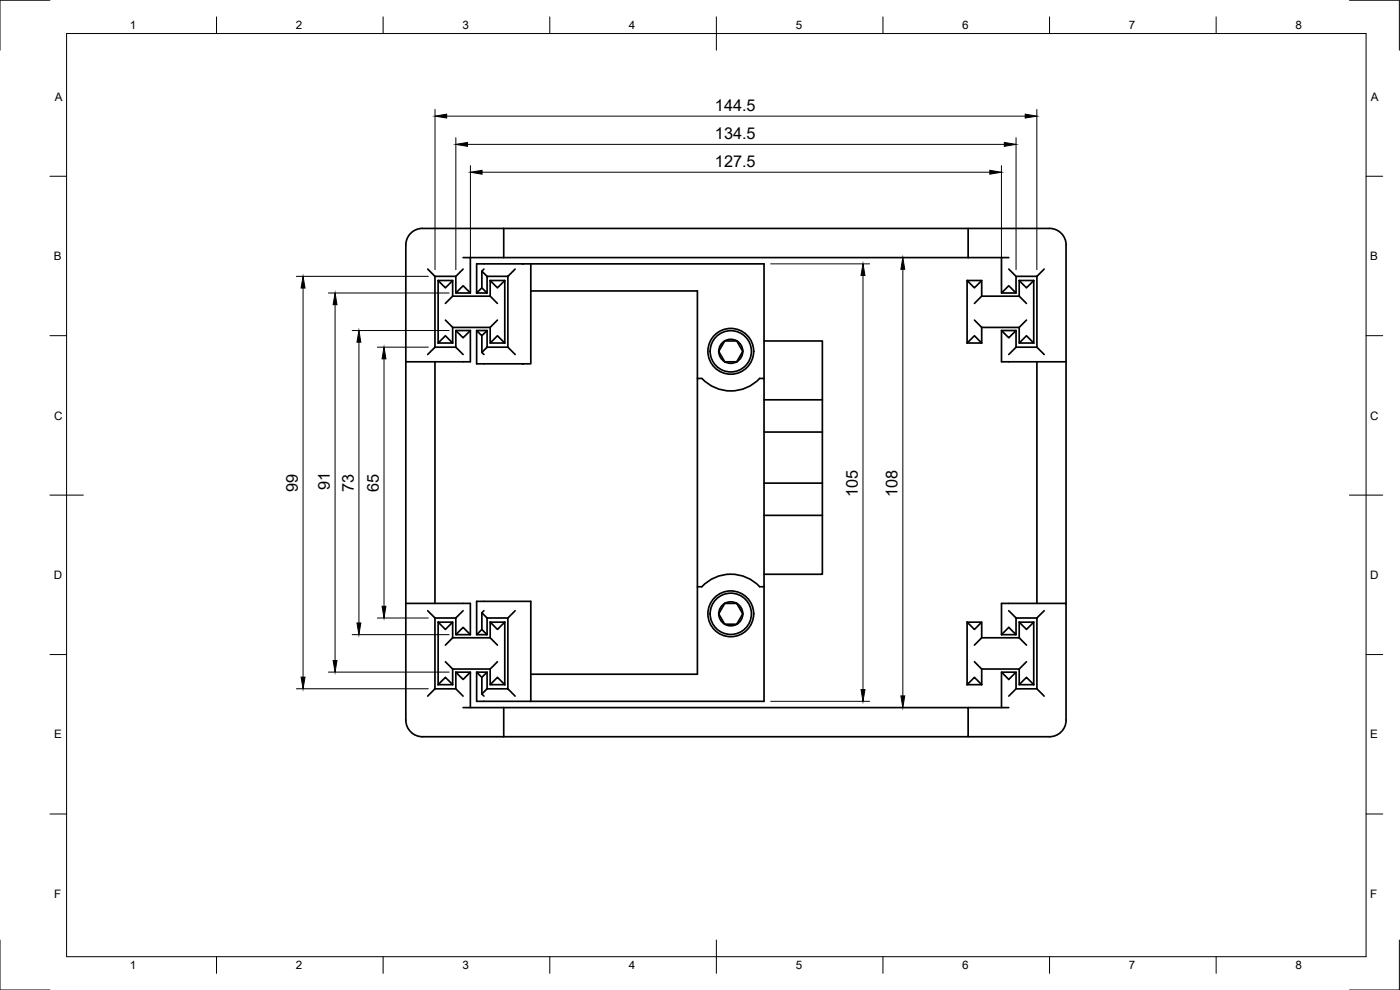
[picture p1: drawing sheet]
<svg xmlns="http://www.w3.org/2000/svg" width="420mm" height="297mm" viewBox="0 0 420 297" stroke-linecap="round" stroke-linejoin="round" font-family="sans-serif">
<!-- layer: Visible -->
<g fill="none" stroke="#000" stroke-width=".51">
<path d="M126.8 68.5h163.8M126.8 68.5a5 5 0 0 0-5 5v35h19.4v-9.3h-4.4v5h-6.3M139 77.3h163.7M141.2 77.3v10.6h-4.4v-5h-6.3M143 79.2h16.3v30h-16.3v-10h3.2v5h6.2v-21.3h-6.2v5h-3.2zM151.2 68.5v8.8M159.3 79.2h70v34.3M300.6 77.3v10.6h4.3v-5h6.3M314.9 68.5h-24.3v8.8M314.9 68.5a5 5 0 0 1 5 5v35h-19.3v-9.3h4.3v5h6.3v-21.3M128.4 80.7l2.1 2.2M130.5 82.9v21.3"/>
<path d="M131.5 84.2l2.2 2.2 2.1-2.2M131.5 84.2h4.3v4.7M131.5 84.2v18.7M133.7 96l2.1 2.2M135.8 88.9l-2.1 2.1M135.8 98.2h11.3M135.8 88.9h11.3M135.8 98.2v4.7M136.8 87.9l1.7-1.6a.49 .49 0 0 1 .4-.5 .49 .49 0 0 1 .5 .4l1.8 1.7M136.8 99.2l1.7 1.6a.49 .49 0 0 0 .4 .5 .49 .49 0 0 0 .5-.3l1.8-1.8M139 80.7l-2.2 2.2M143 99.2l1.1 1.1a.58 .58 0 0 0 .7 .3 .58 .58 0 0 0 .4-.5l1-.9"/>
<path d="M144.6 86.4l1.6 1.5M144.6 81.4l1.6 1.5M145.2 80.7l-.6 .7v5l-1.6 1.5M147.1 84.2l2.2 2.2 2.2-2.2M147.1 88.9l2.2 2.1M147.1 98.2v4.7h4.4M147.1 84.2h4.4M147.1 84.2v4.7M149.3 96l-2.2 2.2M151.5 84.2v18.7M154.6 80.7l-2.2 2.2M159.3 87.3h50v26.2"/>
<path d="M290.2 84.2l2.2 2.2 2.2-2.2M290.2 84.2h4.4v4.7M290.2 84.2v18.7M292.4 96l2.2 2.2M294.6 88.9l-2.2 2.1M294.6 98.2v4.7M294.6 98.2h11.3M294.6 88.9h11.3M300.6 99.2l1.6 1.6a.48 .48 0 0 0 .4 .5 .48 .48 0 0 0 .5-.3l1.8-1.8M300.6 87.9l1.6-1.6a.48 .48 0 0 1 .4-.5 .48 .48 0 0 1 .5 .4l1.8 1.7M302.7 80.7l2.2 2.2M305.9 84.2l2.2 2.2 2.1-2.2"/>
<path d="M305.9 88.9l2.2 2.1M305.9 98.2v4.7h4.3M305.9 84.2v4.7M305.9 84.2h4.3M308.1 96l-2.2 2.2M310.2 84.2v18.7M313.4 80.7l-2.2 2.2M121.8 108.5v107.5a5 5 0 0 0 5 5.1h24.4M130.5 104.2l-2.1 2.2M130.5 108.5v72.5M131.5 102.9l2.2-2.2 2.1 2.2M131.5 102.9h4.3"/>
<path d="M136.8 104.2l2.2 2.2M144.6 100.7v5l.6 .7M146.2 104.2l-1.6 1.5M147.1 102.9l2.2-2.2 2.2 2.2M152.4 104.2l2.2 2.2M215.7 105.4l1.8 3.1M215.7 105.4l1.2-2.1a1.18 1.18 0 0 1 1.7-1h1.3a1.18 1.18 0 0 1 1.7 .9l1.3 2.2M215.7 105.4l.5 1.8 1.3 1.3M215.7 105.4a3.6 3.6 0 0 1 3.6-3.6 3.6 3.6 0 0 1 3.6 3.6M217.5 108.5h3.6M221.1 108.5l-1.8 .5-1.8-.5M222.9 105.4l-1.8 3.1"/>
<path d="M222.9 105.4l-.5 1.8-1.3 1.3M228 113.5h1.3v62.6h-1.3M228 113.5a11.9 11.9 0 0 1-17.3 0h-1.4v88.8h-50M229.3 102.3h17.5v17.7h-17.5M246.8 120v9.6M290.2 102.9l2.2-2.2 2.2 2.2M290.2 102.9h4.4M304.9 104.2l-2.2 2.2M305.9 102.9l2.2-2.2 2.1 2.2M311.2 104.2l2.2 2.2M311.2 108.5v72.5M319.9 108.5v72.5"/>
<path d="M229.3 129.6h17.5M246.8 129.6v15.4M229.3 145h17.5M229.3 154.6h17.5M246.8 154.6v17.7h-17.5M246.8 145v9.6M228 176a11.9 11.9 0 0 0-17.3 0l-1.4 .1M229.3 176.1v34.3h-86.3v-8.7h3.2v5h6.2v-21.3h-6.2v5h-3.2v-10h16.3v30M121.8 181h19.4v9.4h-4.4v-5h-6.3v21.3M128.4 183.2l2.1 2.2M131.5 186.7l2.2 2.2 2.1-2.2M131.5 186.7h4.3v4.7"/>
<path d="M131.5 186.7v18.7M133.7 198.6l2.1 2.1M135.8 191.4l-2.1 2.2M135.8 191.4h11.3M136.8 190.4l1.7-1.6a.49 .49 0 0 1 .4-.5 .49 .49 0 0 1 .5 .3l1.8 1.8M139 183.2l-2.2 2.2M144.6 188.9l1.6 1.5M144.6 183.9l1.6 1.5M144.6 188.9l-1.6 1.5M144.6 183.9v5M145.2 183.2l-.6 .7M147.1 186.7l2.2 2.2 2.2-2.2"/>
<path d="M147.1 191.4l2.2 2.2M147.1 186.7h4.4M147.1 186.7v4.7M149.3 198.6l-2.2 2.1M151.5 186.7v18.7M154.6 183.2l-2.2 2.2M215.7 184.2l1.8 3.1M215.7 184.2l.5 1.8 1.3 1.3M217.5 187.3h3.6M221.1 181h-2.4a1.21 1.21 0 0 0-1.7 1l-1.3 2.2M221.1 181l1.8 3.2M221.1 181a3.6 3.6 0 0 0-5.4 3.2"/>
<path d="M221.1 181l1.3 1.4 .5 1.8M221.1 187.3l-1.8 .5-1.8-.5M222.9 184.2l-1.8 3.1M222.9 184.2l-.5 1.8-1.3 1.3M290.2 186.7l2.2 2.2 2.2-2.2M290.2 186.7h4.4v4.7M290.2 186.7v18.7M292.4 198.6l2.2 2.1M294.6 191.4l-2.2 2.2M294.6 191.4h11.3M300.6 190.4l1.6-1.6a.48 .48 0 0 1 .4-.5 .48 .48 0 0 1 .5 .3l1.8 1.8M302.7 183.2l2.2 2.2"/>
<path d="M305.9 186.7l2.2 2.2 2.1-2.2M305.9 191.4l2.2 2.2M305.9 186.7v4.7M305.9 186.7h4.3M308.1 198.6l-2.2 2.1M310.2 186.7v18.7M311.2 185.4h-6.3v5h-4.3v-9.4h19.3v35.1a5 5 0 0 1-5 5h-24.3M311.2 185.4v21.3M313.4 183.2l-2.2 2.2M130.5 206.7l-2.1 2.2M131.5 205.4l2.2-2.2 2.1 2.2M131.5 205.4h4.3"/>
<path d="M135.8 200.7h11.3M135.8 200.7v4.7M136.8 201.7v5h-6.3M136.8 201.7h4.4v10.6M136.8 206.7l2.2 2.2M136.8 201.7l1.7 1.6a.49 .49 0 0 0 .4 .5 .49 .49 0 0 0 .5-.4l1.8-1.7M139 212.3h12.2M143 201.7l1.1 1a.55 .55 0 0 0 .6 .4 .55 .55 0 0 0 .5-.5l1-.9M144.6 203.2v5l.6 .7M146.2 206.7l-1.6 1.5M147.1 205.4l2.2-2.2 2.2 2.2M147.1 200.7v4.7h4.4"/>
<path d="M151.2 212.3h139.4v8.8h-139.4M151.2 212.3v8.8M152.4 206.7l2.2 2.2M290.2 205.4l2.2-2.2 2.2 2.2M290.2 205.4h4.4M290.6 212.3h12.1M294.6 200.7v4.7M294.6 200.7h11.3M300.6 201.7l1.6 1.6a.48 .48 0 0 0 .4 .5 .48 .48 0 0 0 .5-.4l1.8-1.7M304.9 206.7l-2.2 2.2M305.9 205.4l2.2-2.2 2.1 2.2M305.9 200.7v4.7h4.3"/>
<path d="M311.2 206.7h-6.3v-5h-4.3v10.6M311.2 206.7l2.2 2.2"/>
<circle cx="219.3" cy="105.4" r="6.9"/>
<circle cx="219.3" cy="105.4" r="6.2"/>
<circle cx="219.3" cy="184.2" r="6.9"/>
<circle cx="219.3" cy="184.2" r="6.2"/>
</g>
<g fill="#000">
<circle cx="156.8" cy="79.2" r=".25"/>
<circle cx="156.8" cy="109.2" r=".25"/>
</g>
<!-- layer: Border -->
<g fill="none" stroke="#000" stroke-width=".3">
<path d="M15 .1h-15v15M20 10.1h390v276.9h-390zM65 5.1v5M115 5.1v5M165 5.1v5M215 5.1v10M265 5.1v5M315 5.1v5M365 5.1v5M405 .1h15v15M15 52.9h5M410 52.9h5"/>
<path d="M15 100.7h5M410 100.7h5M15 148.6h10M405 148.6h10M15 196.4h5M410 196.4h5M15 244.2h5M410 244.2h5M0 282.1v14.9h15M65 287v5M115 287v5M165 287v5"/>
<path d="M215 282.1v9.9M265 287v5M315 287v5M365 287v5M420 282.1v14.9h-15"/>
</g>
<!-- layer: Dimensions -->
<g fill="none" stroke="#000" stroke-width=".3">
<path d="M130.6 32.8v48.1M134 34.8h173.7M311.2 32.8v48.1M136.8 41.3v39.6M140.3 43.3h161.1M141.2 49.7v36.2M144.7 51.7h152.4M300.5 49.7v36.2M304.9 41.3v39.6M231.3 79.2h29.7M88.9 82.9h39.6M91 86.4v116.8"/>
<path d="M98.6 87.9h36.2M100.6 91.4v106.8M105.7 99.2h29.1M259 82.7v124.2M271 80.8v128M107.7 102.7v84.2M113.2 104.2h15.3M115.3 107.7v74.2M105.7 190.4h29.1M113.2 185.4h15.3M88.9 206.7h39.6M98.6 201.7h36.2"/>
<path d="M231.3 210.4h29.7"/>
</g>
<g fill="#000" stroke="#000" stroke-width=".3">
<path d="M130.6 34.8l3.4-.5v1.1zM307.7 34.3l3.5 .5-3.5 .6zM136.8 43.3l3.5-.6v1.2zM141.2 51.7l3.5-.6v1.2zM297.1 51.1l3.4 .6-3.4 .6zM301.4 42.7l3.5 .6-3.5 .6zM91 82.9l.5 3.5h-1.1zM100.6 87.9l.5 3.5h-1.1zM259 79.2l.6 3.5h-1.2zM271 77.3l.5 3.5h-1.1zM107.7 99.2l.6 3.5h-1.2zM115.3 104.2l.5 3.5h-1.1z"/>
<path d="M100 198.2h1.1l-.5 3.5zM107.1 186.9h1.2l-.6 3.5zM114.7 181.9h1.1l-.5 3.5zM90.4 203.2h1.1l-.5 3.5zM258.4 206.9h1.2l-.6 3.5zM270.4 208.8h1.1l-.5 3.5z"/>
</g>
<g font-size="4.9">
<text x="214.6" y="33.3">144.5</text>
<text x="214.6" y="41.8">134.5</text>
<text x="214.6" y="50.1">127.5</text>
<text x="89.4" y="147.5" transform="rotate(-90 89.4 147.5)">99</text>
<text x="99" y="147.2" transform="rotate(-90 99 147.2)">91</text>
<text x="106.2" y="147.5" transform="rotate(-90 106.2 147.5)">73</text>
<text x="113.7" y="147.5" transform="rotate(-90 113.7 147.5)">65</text>
<text x="257.4" y="149" transform="rotate(-90 257.4 149)">105</text>
<text x="269.4" y="149" transform="rotate(-90 269.4 149)">108</text>
</g>
<g font-size="3.5">
<text x="39" y="8.8">1</text>
<text x="88.8" y="8.8">2</text>
<text x="138.8" y="8.8">3</text>
<text x="188.7" y="8.8">4</text>
<text x="238.8" y="8.8">5</text>
<text x="288.7" y="8.8">6</text>
<text x="338.8" y="8.8">7</text>
<text x="388.8" y="8.8">8</text>
<text x="16.4" y="30.2">A</text>
<text x="411.4" y="30.2">A</text>
<text x="16.2" y="78">B</text>
<text x="411.2" y="78">B</text>
<text x="16.2" y="125.9">C</text>
<text x="411.2" y="125.9">C</text>
<text x="16.2" y="173.7">D</text>
<text x="411.2" y="173.7">D</text>
<text x="16.2" y="221.6">E</text>
<text x="411.2" y="221.6">E</text>
<text x="16.2" y="269.4">F</text>
<text x="411.2" y="269.4">F</text>
<text x="39" y="290.8">1</text>
<text x="88.8" y="290.8">2</text>
<text x="138.8" y="290.8">3</text>
<text x="188.7" y="290.8">4</text>
<text x="238.8" y="290.8">5</text>
<text x="288.7" y="290.8">6</text>
<text x="338.8" y="290.8">7</text>
<text x="388.8" y="290.8">8</text>
</g>
</svg>
